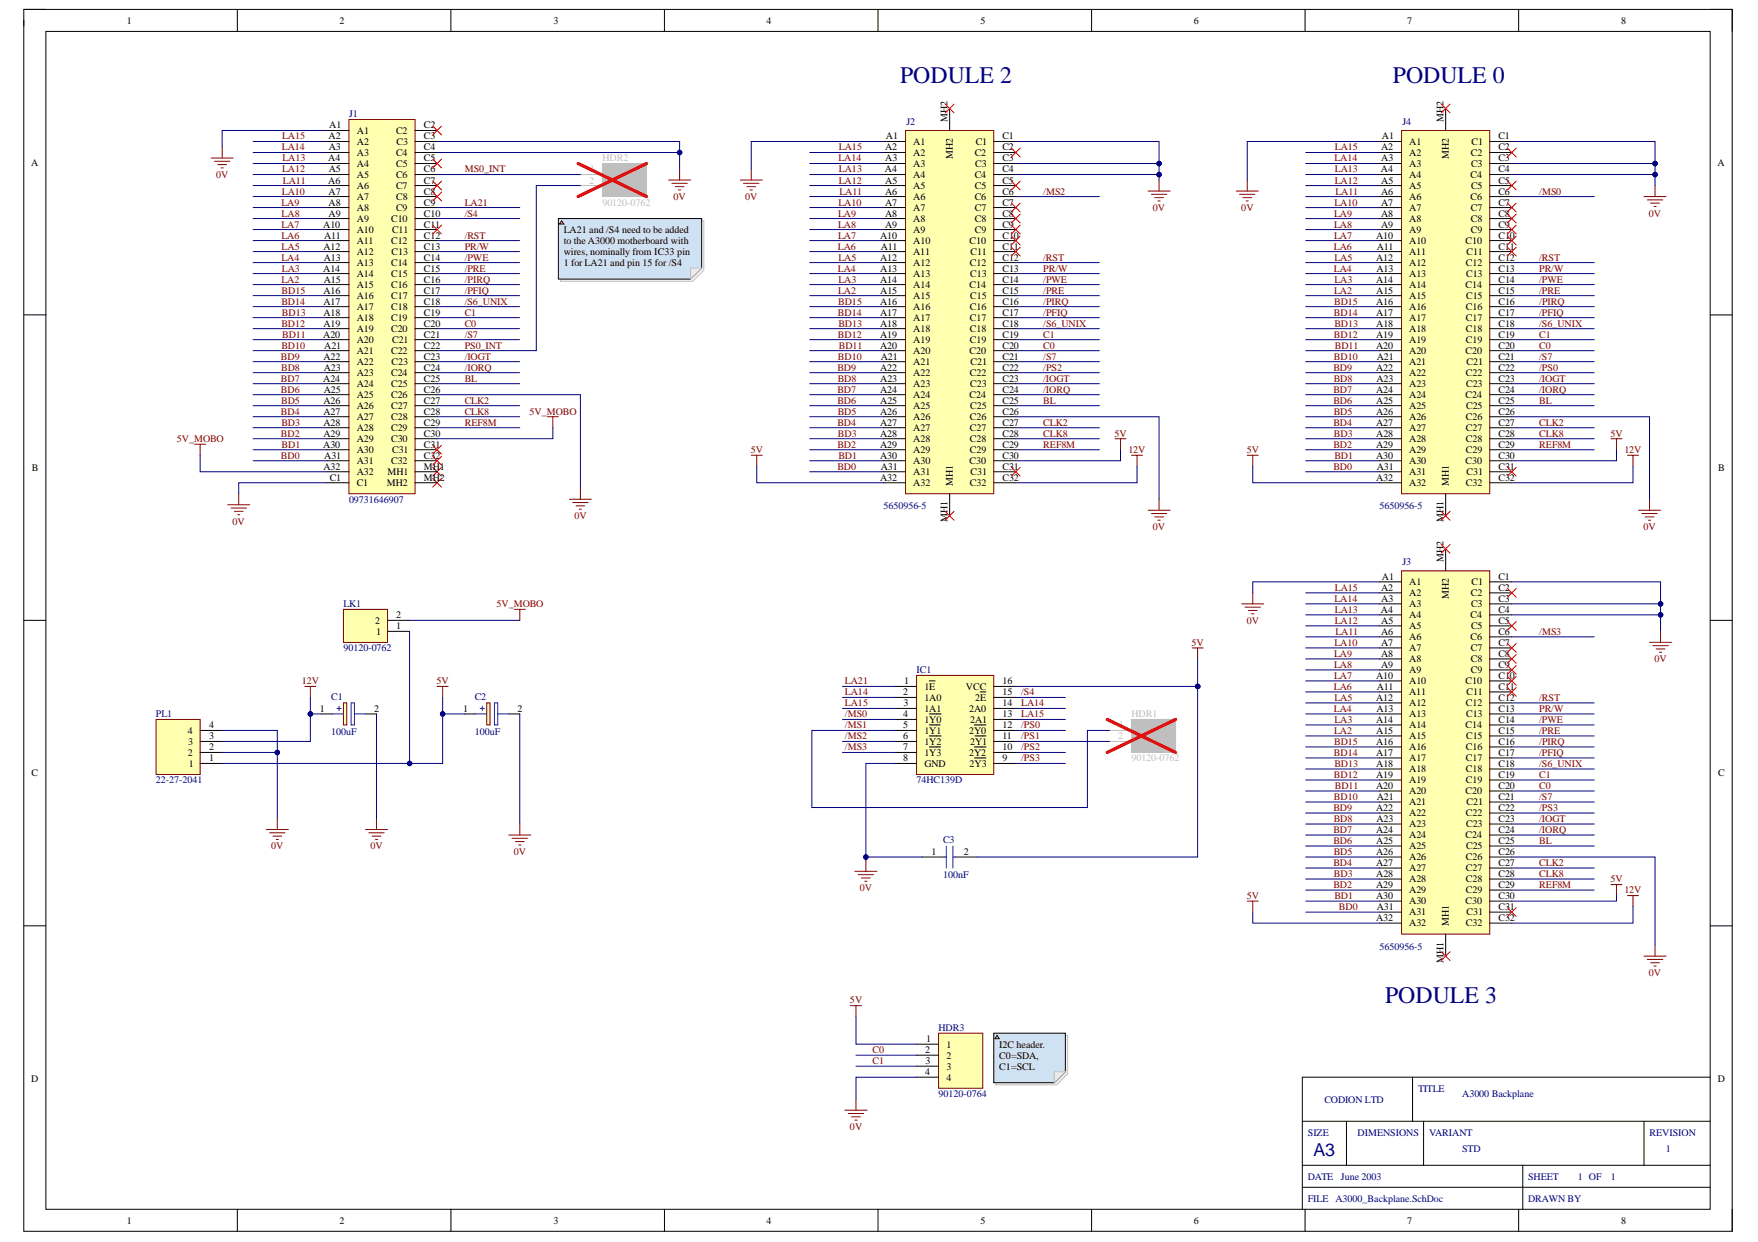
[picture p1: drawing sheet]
# Altium project A3000_Backplane.PrjPcb
Sch_RevNo: 2; Sch_ReleaseDate: July 2003; Project_Title: A3000 Backplane
1 sheet, 13 parts. Net scope: global (net labels, ports and power ports of the same name join across sheets).
Board file: A3000_Backplane.PcbDoc

## Sheet A3000_Backplane.SchDoc
size A3; SheetNumber: 1; SheetTotal: 1

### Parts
C1  100uF  [EEE0JA331XP]
C2  100uF  [EEE0JA331XP]
C3  100nF  [CAPC2012X145N]
HDR1  90120-0762  [HDRV2W35P0X254_1X2_508X249X560P]
HDR2  90120-0762  [HDRV2W35P0X254_1X2_508X249X560P]
HDR3  90120-0764  [HDRV4W90P0X254_1X4_994X249X560P]
IC1  74HC139D  [SOIC127P600X175-16N]
J1  09731646907  [56509455]
J2  5650956-5  [56509565]
J3  5650956-5  [56509565]
J4  5650956-5  [56509565]
LK1  90120-0762  [HDRV2W35P0X254_1X2_508X249X560P]
PL1  22-27-2041  [SHDR4W64P0X254_1X4_1016X580X1170P]

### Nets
0V: C1.2(-) C2.2(-) C3.1 HDR3.4 IC1.8(GND) J1.A1 J1.C1 J1.C3 J1.C4 J1.C26 J2.A1 J2.C1 J2.C3 J2.C4 J2.C26 J3.A1 J3.C1 J3.C3 J3.C4 J3.C26 J4.A1 J4.C1 J4.C3 J4.C4 J4.C26 PL1.2 PL1.4
5V: C2.1(+) C3.2 HDR3.1 IC1.16(VCC) J2.A32 J2.C30 J3.A32 J3.C30 J4.A32 J4.C30 LK1.1 PL1.1
5V_MOBO: J1.A32 J1.C30 LK1.2
12V: C1.1(+) J2.C32 J3.C32 J4.C32 PL1.3
/IOGT: J1.C23 J2.C23 J3.C23 J4.C23
/IORQ: J1.C24 J2.C24 J3.C24 J4.C24
/MS0: IC1.4(1~{Y0}) J4.C6
/MS1: HDR1.1 IC1.5(1~{Y1})
/MS2: IC1.6(1~{Y2}) J2.C6
/MS3: IC1.7(1~{Y3}) J3.C6
/PFIQ: J1.C17 J2.C17 J3.C17 J4.C17
/PIRQ: J1.C16 J2.C16 J3.C16 J4.C16
/PRE: J1.C15 J2.C15 J3.C15 J4.C15
/PS0: IC1.12(2~{Y0}) J4.C22
/PS1: HDR1.2 IC1.11(2~{Y1})
/PS2: IC1.10(2~{Y2}) J2.C22
/PS3: IC1.9(2~{Y3}) J3.C22
/PWE: J1.C14 J2.C14 J3.C14 J4.C14
/RST: J1.C12 J2.C12 J3.C12 J4.C12
/S4: IC1.15(2~{E}) J1.C10
/S6_UNIX: J1.C18 J2.C18 J3.C18 J4.C18
/S7: J1.C21 J2.C21 J3.C21 J4.C21
BD0: J1.A31 J2.A31 J3.A31 J4.A31
BD1: J1.A30 J2.A30 J3.A30 J4.A30
BD2: J1.A29 J2.A29 J3.A29 J4.A29
BD3: J1.A28 J2.A28 J3.A28 J4.A28
BD4: J1.A27 J2.A27 J3.A27 J4.A27
BD5: J1.A26 J2.A26 J3.A26 J4.A26
BD6: J1.A25 J2.A25 J3.A25 J4.A25
BD7: J1.A24 J2.A24 J3.A24 J4.A24
BD8: J1.A23 J2.A23 J3.A23 J4.A23
BD9: J1.A22 J2.A22 J3.A22 J4.A22
BD10: J1.A21 J2.A21 J3.A21 J4.A21
BD11: J1.A20 J2.A20 J3.A20 J4.A20
BD12: J1.A19 J2.A19 J3.A19 J4.A19
BD13: J1.A18 J2.A18 J3.A18 J4.A18
BD14: J1.A17 J2.A17 J3.A17 J4.A17
BD15: J1.A16 J2.A16 J3.A16 J4.A16
BL: J1.C25 J2.C25 J3.C25 J4.C25
C0: HDR3.2 J1.C20 J2.C20 J3.C20 J4.C20
C1: HDR3.3 J1.C19 J2.C19 J3.C19 J4.C19
CLK2: J1.C27 J2.C27 J3.C27 J4.C27
CLK8: J1.C28 J2.C28 J3.C28 J4.C28
LA2: J1.A15 J2.A15 J3.A15 J4.A15
LA3: J1.A14 J2.A14 J3.A14 J4.A14
LA4: J1.A13 J2.A13 J3.A13 J4.A13
LA5: J1.A12 J2.A12 J3.A12 J4.A12
LA6: J1.A11 J2.A11 J3.A11 J4.A11
LA7: J1.A10 J2.A10 J3.A10 J4.A10
LA8: J1.A9 J2.A9 J3.A9 J4.A9
LA9: J1.A8 J2.A8 J3.A8 J4.A8
LA10: J1.A7 J2.A7 J3.A7 J4.A7
LA11: J1.A6 J2.A6 J3.A6 J4.A6
LA12: J1.A5 J2.A5 J3.A5 J4.A5
LA13: J1.A4 J2.A4 J3.A4 J4.A4
LA14: IC1.2(1A0) IC1.14(2A0) J1.A3 J2.A3 J3.A3 J4.A3
LA15: IC1.3(1A1) IC1.13(2A1) J1.A2 J2.A2 J3.A2 J4.A2
LA21: IC1.1(1~{E}) J1.C9
MS0_INT: HDR2.1 J1.C6
PR/W: J1.C13 J2.C13 J3.C13 J4.C13
PS0_INT: HDR2.2 J1.C22
REF8M: J1.C29 J2.C29 J3.C29 J4.C29

Not connected (* = marked no-connect by the designer): J1 C2* C5* C7* C8* C11* C31* C32* MH1* MH2*; J2 C2* C5* C7* C8* C9* C10* C11* C31* MH1* MH2*; J3 C2* C5* C7* C8* C9* C10* C11* C31* MH1* MH2*; J4 C2* C5* C7* C8* C9* C10* C11* C31* MH1* MH2*

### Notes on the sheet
- (near J2) PODULE 2
- (near J4) PODULE 0
- (near HDR2) LA21 and /S4 need to be added to the A3000 motherboard with wires, nominally from IC33 pin 1 for LA21 and pin 15 for /S4
- PODULE 3
- I2C header.
  C0=SDA, C1=SCL

## Assembly variants
STD: not fitted HDR1 HDR2
